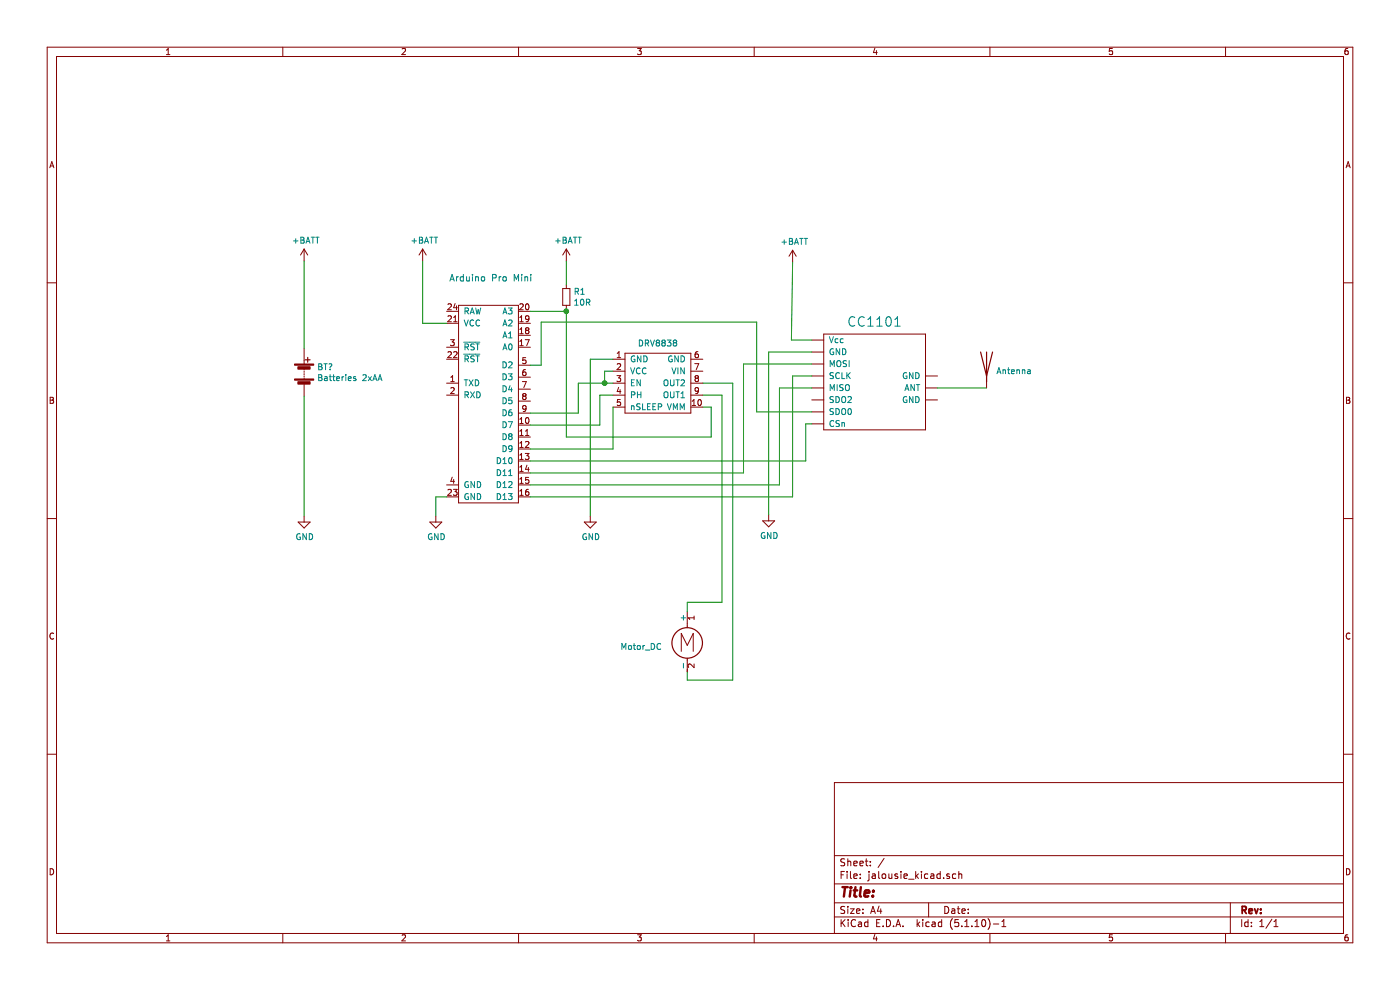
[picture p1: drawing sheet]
EESchema Schematic File Version 4
EELAYER 30 0
EELAYER END
$Descr A4 11693 8268
encoding utf-8
Sheet 1 1
Title ""
Date ""
Rev ""
Comp ""
Comment1 ""
Comment2 ""
Comment3 ""
Comment4 ""
$EndDescr
$Comp
L ArduinoProMini:arduino-pro-mini U?
U 1 1
P 4080 3350
F 0 "U?" H 4080 4337 55  0001 C CNN
F 1 "Arduino Pro Mini" H 4100 4380 55  0000 C CNN
F 2 "" H 3980 4200 55  0001 C CNN
F 3 "" H 3980 4200 55  0001 C CNN
	1    4080 3350
	1    0    0    -1  
$EndComp
$Comp
L CC1101_gfe:CC1101 U?
U 1 1
P 6880 2790
F 0 "U?" H 7305 3031 79  0001 C CNN
F 1 "CC1101" H 7305 2895 79  0000 C CNN
F 2 "" H 6830 2790 79  0001 C CNN
F 3 "" H 6830 2790 79  0001 C CNN
	1    6880 2790
	1    0    0    -1  
$EndComp
$Comp
L DRV8838:DRV8838 U?
U 1 1
P 5370 3200
F 0 "U?" H 5495 3625 50  0001 C CNN
F 1 "DRV8838" H 5495 3534 50  0000 C CNN
F 2 "" H 5320 3200 50  0001 C CNN
F 3 "" H 5320 3200 50  0001 C CNN
	1    5370 3200
	1    0    0    -1  
$EndComp
$Comp
L Device:R_Small R1
U 1 1
P 4730 2480
F 0 "R1" H 4789 2526 50  0000 L CNN
F 1 "10R" H 4789 2435 50  0000 L CNN
F 2 "" H 4730 2480 50  0001 C CNN
F 3 "~" H 4730 2480 50  0001 C CNN
	1    4730 2480
	1    0    0    -1  
$EndComp
Wire Wire Line
	5120 3100 5050 3100
Wire Wire Line
	5050 3100 5050 3200
Wire Wire Line
	5050 3200 5120 3200
$Comp
L Device:Battery BT?
U 1 1
P 2540 3110
F 0 "BT?" H 2648 3156 50  0000 L CNN
F 1 "Batteries 2xAA" H 2648 3065 50  0000 L CNN
F 2 "" V 2540 3170 50  0001 C CNN
F 3 "~" V 2540 3170 50  0001 C CNN
	1    2540 3110
	1    0    0    -1  
$EndComp
$Comp
L power:+BATT #PWR?
U 1 1
P 2540 2180
F 0 "#PWR?" H 2540 2030 50  0001 C CNN
F 1 "+BATT" H 2555 2353 50  0000 C CNN
F 2 "" H 2540 2180 50  0001 C CNN
F 3 "" H 2540 2180 50  0001 C CNN
	1    2540 2180
	1    0    0    -1  
$EndComp
$Comp
L power:+BATT #PWR?
U 1 1
P 3530 2180
F 0 "#PWR?" H 3530 2030 50  0001 C CNN
F 1 "+BATT" H 3545 2353 50  0000 C CNN
F 2 "" H 3530 2180 50  0001 C CNN
F 3 "" H 3530 2180 50  0001 C CNN
	1    3530 2180
	1    0    0    -1  
$EndComp
$Comp
L power:+BATT #PWR?
U 1 1
P 6620 2190
F 0 "#PWR?" H 6620 2040 50  0001 C CNN
F 1 "+BATT" H 6635 2363 50  0000 C CNN
F 2 "" H 6620 2190 50  0001 C CNN
F 3 "" H 6620 2190 50  0001 C CNN
	1    6620 2190
	1    0    0    -1  
$EndComp
Wire Wire Line
	2540 2910 2540 2180
Wire Wire Line
	3730 2700 3530 2700
Wire Wire Line
	3530 2700 3530 2180
Wire Wire Line
	6780 2840 6610 2840
Wire Wire Line
	6620 2190 6610 2840
$Comp
L power:GND #PWR?
U 1 1
P 2540 4310
F 0 "#PWR?" H 2540 4060 50  0001 C CNN
F 1 "GND" H 2545 4137 50  0000 C CNN
F 2 "" H 2540 4310 50  0001 C CNN
F 3 "" H 2540 4310 50  0001 C CNN
	1    2540 4310
	1    0    0    -1  
$EndComp
$Comp
L power:GND #PWR?
U 1 1
P 3640 4310
F 0 "#PWR?" H 3640 4060 50  0001 C CNN
F 1 "GND" H 3645 4137 50  0000 C CNN
F 2 "" H 3640 4310 50  0001 C CNN
F 3 "" H 3640 4310 50  0001 C CNN
	1    3640 4310
	1    0    0    -1  
$EndComp
$Comp
L power:GND #PWR?
U 1 1
P 4930 4310
F 0 "#PWR?" H 4930 4060 50  0001 C CNN
F 1 "GND" H 4935 4137 50  0000 C CNN
F 2 "" H 4930 4310 50  0001 C CNN
F 3 "" H 4930 4310 50  0001 C CNN
	1    4930 4310
	1    0    0    -1  
$EndComp
$Comp
L power:GND #PWR?
U 1 1
P 6420 4300
F 0 "#PWR?" H 6420 4050 50  0001 C CNN
F 1 "GND" H 6425 4127 50  0000 C CNN
F 2 "" H 6420 4300 50  0001 C CNN
F 3 "" H 6420 4300 50  0001 C CNN
	1    6420 4300
	1    0    0    -1  
$EndComp
Wire Wire Line
	6780 2940 6420 2940
Wire Wire Line
	6420 2940 6420 4300
Wire Wire Line
	5120 3000 4930 3000
Wire Wire Line
	4930 3000 4930 4310
Wire Wire Line
	3730 4150 3640 4150
Wire Wire Line
	3640 4150 3640 4310
Wire Wire Line
	2540 3310 2540 4310
$Comp
L power:+BATT #PWR?
U 1 1
P 4730 2180
F 0 "#PWR?" H 4730 2030 50  0001 C CNN
F 1 "+BATT" H 4745 2353 50  0000 C CNN
F 2 "" H 4730 2180 50  0001 C CNN
F 3 "" H 4730 2180 50  0001 C CNN
	1    4730 2180
	1    0    0    -1  
$EndComp
Wire Wire Line
	4730 2380 4730 2180
Wire Wire Line
	4430 2600 4730 2600
Wire Wire Line
	4730 2600 4730 2580
$Comp
L Motor:Motor_DC M?
U 1 1
P 5740 5310
F 0 "M?" H 5898 5306 50  0001 L CNN
F 1 "Motor_DC" H 5180 5220 50  0000 L CNN
F 2 "" H 5740 5220 50  0001 C CNN
F 3 "~" H 5740 5220 50  0001 C CNN
	1    5740 5310
	1    0    0    -1  
$EndComp
Wire Wire Line
	5870 3200 6120 3200
Wire Wire Line
	6120 3200 6120 5680
Wire Wire Line
	6120 5680 5740 5680
Wire Wire Line
	5740 5680 5740 5610
Wire Wire Line
	5870 3300 6030 3300
Wire Wire Line
	6030 3300 6030 5030
Wire Wire Line
	6030 5030 5740 5030
Wire Wire Line
	5740 5030 5740 5110
Wire Wire Line
	4730 2600 4730 3650
Wire Wire Line
	4730 3650 5940 3650
Connection ~ 4730 2600
Wire Wire Line
	5940 3650 5940 3400
Wire Wire Line
	5940 3400 5870 3400
Wire Wire Line
	6780 3440 6320 3440
Wire Wire Line
	6320 3440 6320 2690
Wire Wire Line
	6320 2690 4520 2690
Wire Wire Line
	4520 2690 4520 3050
Wire Wire Line
	4520 3050 4430 3050
Wire Wire Line
	4430 3450 4830 3450
Wire Wire Line
	4830 3450 4830 3200
Wire Wire Line
	4830 3200 5050 3200
Connection ~ 5050 3200
Wire Wire Line
	4430 3550 5010 3550
Wire Wire Line
	5010 3550 5010 3300
Wire Wire Line
	5010 3300 5120 3300
Wire Wire Line
	5120 3400 5120 3750
Wire Wire Line
	5120 3750 4430 3750
Wire Wire Line
	6780 3040 6210 3040
Wire Wire Line
	6210 3040 6210 3950
Wire Wire Line
	6210 3950 4430 3950
Wire Wire Line
	4430 3850 6730 3850
Wire Wire Line
	6730 3850 6730 3540
Wire Wire Line
	6730 3540 6780 3540
Wire Wire Line
	6780 3240 6510 3240
Wire Wire Line
	6510 3240 6510 4050
Wire Wire Line
	6510 4050 4430 4050
Wire Wire Line
	6780 3140 6620 3140
Wire Wire Line
	6620 3140 6620 4150
Wire Wire Line
	6620 4150 4430 4150
$Comp
L Device:Antenna AE?
U 1 1
P 8240 3040
F 0 "AE?" H 8320 3029 50  0001 L CNN
F 1 "Antenna" H 8320 2983 50  0000 L CNN
F 2 "" H 8240 3040 50  0001 C CNN
F 3 "~" H 8240 3040 50  0001 C CNN
	1    8240 3040
	1    0    0    -1  
$EndComp
Wire Wire Line
	7830 3240 8240 3240
$EndSCHEMATC
